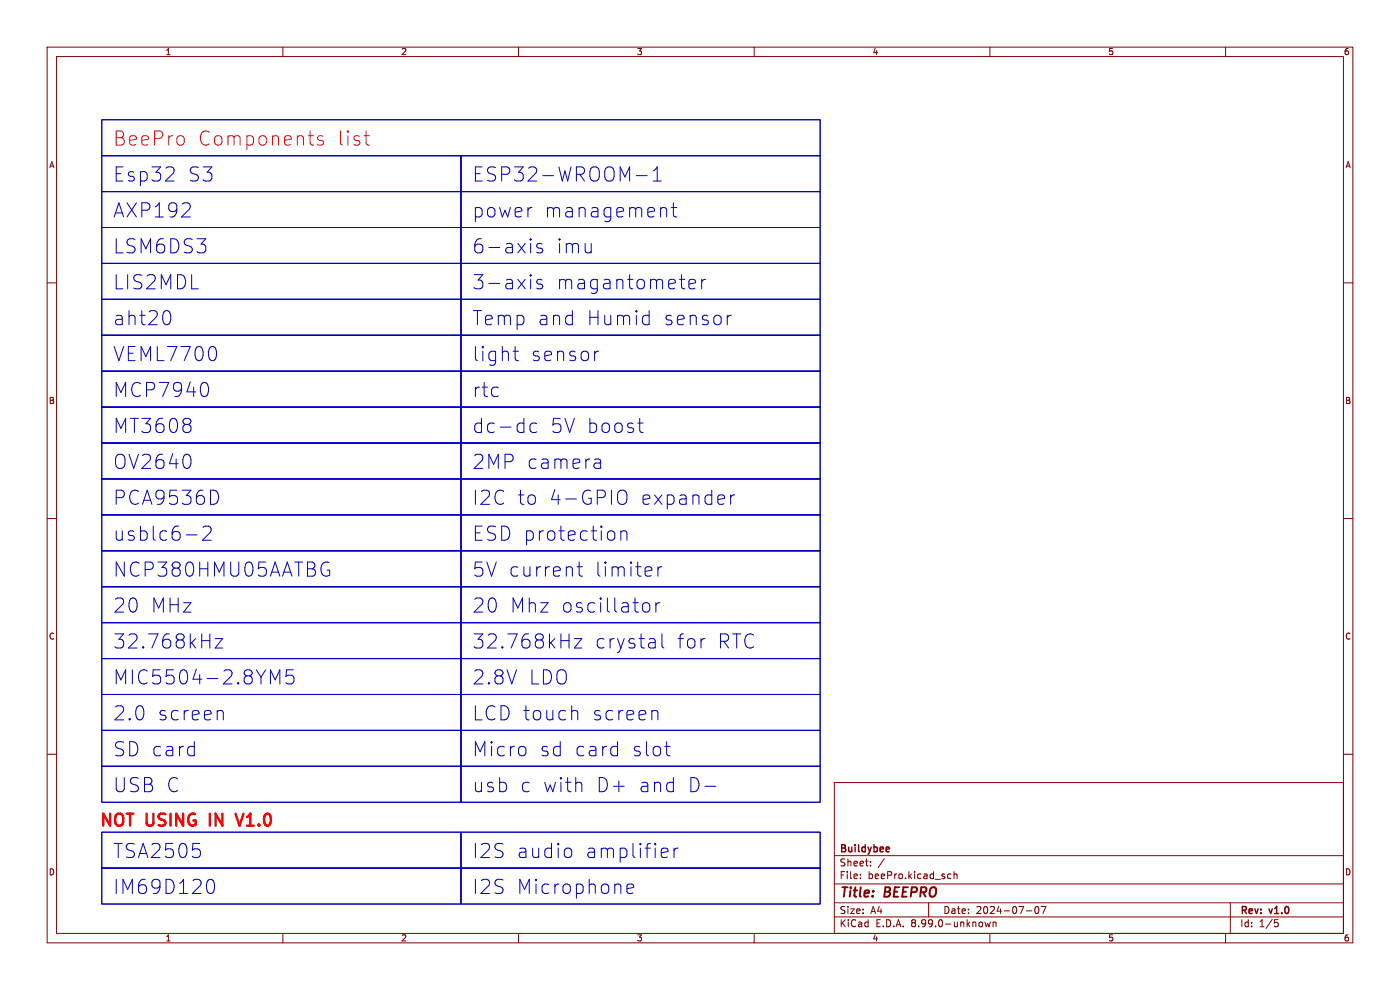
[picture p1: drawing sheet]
<svg xmlns="http://www.w3.org/2000/svg" width="297mm" height="210mm" viewBox="0 0 297 210" stroke-linecap="round" stroke-linejoin="round" font-family="sans-serif">
<g fill="none" stroke="#840000" stroke-width=".21">
<path d="M10 10h277v190h-277zM12 12h273v186h-273zM60 10v2M110 10v2M160 10v2M210 10v2M260 10v2M10 60h2M285 60h2M10 110h2M285 110h2M10 160h2"/>
<path d="M285 160h2M177 166h108v32h-108zM60 198v2M110 198v2M160 198v2M177 194.5h108M177 191.5h108M177 187.5h108M177 181.5h108M182.5 186.3v.1M182.5 185.5v.1M184.7 183.6v.1"/>
<path d="M184.7 182.8v.1M187.6 182.1l-1.3 2M197 191.5v3M201.2 186.3h.5M201.2 185.5h.5M202.4 185.5l.2-.1 .4 .1v.9M202.4 184.9v1.5M209 195.6l.2 1 .3-.7 .3 .7 .3-1M210 198v2M210.7 195.6v1M210.7 195.7l.2-.1 .3 .1 .1 .9M217.7 193.2h1.2"/>
<path d="M219.7 192.4l.2-.1a.8 .8 0 0 1 .5 .7 .8 .8 0 0 1-.5 .8l-.4-.6zM220.9 192.3h1l-.7 1.5M260 198v2M261 191.5v6.5M270.4 195.1h.7M270.5 195.7h.4l.3 .3-.2 .5-.5 .1"/>
</g>
<path d="M188.6 179.8l.1 .2-.7 .2" fill="none" stroke="#840000" stroke-width=".3"/>
<g fill="none" stroke="#0000c2" stroke-width=".21">
<path d="M21.6 33h76.2v7.6h-76.2zM21.6 25.4h152.4v7.6h-152.4zM97.8 33h76.2v7.6h-76.2zM135 37.3h2.3M138.6 38.4h1.7M138.6 36.3l.8-.9v3M21.6 40.6h76.2v7.7h-76.2zM21.6 48.3h76.2v7.6h-76.2zM21.6 55.9h76.2v7.6h-76.2zM97.8 40.6h76.2v7.7h-76.2zM97.8 55.9h76.2v7.6h-76.2zM97.8 48.3h76.2v7.6h-76.2z"/>
<path d="M112.6 50.6v.3M112.6 51.6v2M112.6 58.3v.3M112.6 59.3v2M112.6 58.3l-.2 .1 .2 .2M112.6 58.3l.1 .1-.1 .2M112.6 50.6l-.2 .2 .2 .1M112.6 50.6l.1 .2-.1 .1M115 59.4l-.7-.1-.4 .4 .1 .4 1 .3 .1 .3-.1 .4-.3 .2-.8-.2M115 51.8l-.7-.2-.4 .5 .1 .4 1 .3 .1 .3-.1 .4-.3 .1-.8-.1M140.6 44h.4l.4 .5v1.5M142.4 44h1.2"/>
<path d="M142.9 43v2.6l.1 .3 .6 .1M146.1 59.7l.5-.4h.5l.5 .4v.3l-1.5 .3M148.9 59.3v2M149.7 59.3a.77 .77 0 0 0-.8 .5M21.6 71.1h76.2v7.6h-76.2zM21.6 78.7h76.2v7.7h-76.2zM21.6 63.5h76.2v7.6h-76.2zM35.5 65.9a1.88 1.88 0 0 1 0 3M45.8 74.1l.1 .5-.1 1.3M97.8 71.1h76.2v7.6h-76.2zM97.8 63.5h76.2v7.6h-76.2zM97.8 78.7h76.2v7.7h-76.2z"/>
<path d="M108.9 74.5h1.1M109.3 73.5v2.6l.1 .3 .6 .1M127 74.5h-.3l-.4 .3M136.9 66.9l.8 .1M137.7 65.9v3M137.7 68.7l-.8 .2M146.1 60.8l.5 .5 .8-.2M154.3 66.9v2M155.1 66.9a.77 .77 0 0 0-.8 .6M21.6 94h76.2v7.6h-76.2zM21.6 86.4h76.2v7.6h-76.2zM40.4 96.9l.1 .6-.1 1.3"/>
<path d="M40.4 89l.1 .3-.1 .4M40.4 90.3l.1 .3-.1 .9M43.5 81.1a1.88 1.88 0 0 1 0 3M97.8 94h76.2v7.6h-76.2zM97.8 86.4h76.2v7.6h-76.2zM113.9 89.9l-.9-.2-.6 .6v.9l.3 .4 .3 .1 .9-.1M126.4 97.4h.6l.4 .4v1.6M127.4 99.2l-1 .2M127.4 98.1l-1 .1M135.3 89.7h1.1M135.7 88.7v2.6l.2 .3 .5 .1M21.6 101.6h76.2v7.6h-76.2z"/>
<path d="M21.6 116.8h76.2v7.7h-76.2zM21.6 109.2h76.2v7.6h-76.2zM39.5 113.5h2.3M43.1 111.9l.4-.3h.7a.81 .81 0 0 1 .5 1.3l-1.8 1.7h1.9M45.8 104.1a1.87 1.87 0 0 1 0 2.7M69.1 119.2l.7 .2M97.8 101.6h76.2v7.6h-76.2zM97.8 109.2h76.2v7.6h-76.2zM97.8 116.8h76.2v7.7h-76.2zM122.9 119.2v2.6l.1 .3 .6 .1M130.3 112.9l.1 .3v.8l-.1 .3M131.4 104.1a1 1 0 0 1 1.1 0 1 1 0 0 1 .5 .9v1a1 1 0 0 1-.5 .9 1 1 0 0 1-1.1-.1"/>
<path d="M131.7 112.9a.75 .75 0 0 1 1.3 .1v1.6M131.7 112.6v2M155 105v2M155.9 105a.77 .77 0 0 0-.9 .6M21.6 139.7h76.2v7.6h-76.2zM21.6 124.5h76.2v7.6h-76.2zM21.6 132.1h76.2v7.6h-76.2zM45.7 135.5h1.5l-1.5 2h1.5M69.4 120.9h.5v1l-.8 .3M97.8 124.5h76.2v7.6h-76.2zM97.8 139.7h76.2v7.6h-76.2zM97.8 132.1h76.2v7.6h-76.2z"/>
<path d="M121.9 135.5h1.5l-1.5 2h1.5M122.4 120.2h1.2M136.4 128.1a.81 .81 0 0 1 .8-.3 .81 .81 0 0 1 .7 .6v.9a.81 .81 0 0 1-.7 .6 .81 .81 0 0 1-.8-.3M139.1 127.8v2M139.6 120.2v2M140 127.8a.77 .77 0 0 0-.9 .6M140.4 120.2a.77 .77 0 0 0-.8 .6M140.4 134.5v2.5l.5 .5M149.3 135.5h.3M21.6 154.9h76.2v7.7h-76.2zM21.6 147.3h76.2v7.6h-76.2zM40.9 158.3l.3 .2"/>
<path d="M41.2 157.3v3M46.5 150.7h.4l.5 .4v1.6M57.4 142.1l1 2.1 1-2.1v3M62.2 142.1h-1.4l-.1 1.4 .4-.3 1 .2 .3 .4-.2 1-.4 .3h-.7l-.4-.3M97.8 147.3h76.2v7.6h-76.2zM97.8 154.9h76.2v7.7h-76.2zM111.4 158.6l.2 .3v.9l-.2 .2M121.7 150.7h.4l.5 .4v1.6M130.7 158.3l.3 .2M131 157.3v3M138.7 150.7h.4l.5 .4v1.6M141 158.3h1.1"/>
<path d="M141.4 157.3v2.6l.2 .3 .5 .1M21.6 162.6h76.2v7.6h-76.2zM21.6 176.5h76.2v7.7h-76.2zM41.2 160.2l-.3 .1M97.8 176.5h76.2v7.7h-76.2zM97.8 162.6h76.2v7.6h-76.2zM120.7 179.9l.6 .6v.8l-.6 .6M123.3 166.1l.1 .3v1.5M131 160.2l-.3 .1M140.7 179.9l.9 .2 .1 .5-1.4 .3M143 179.9v2M143.9 179.9a.77 .77 0 0 0-.9 .6"/>
<path d="M149.6 166.8h2.3M21.6 184.2h76.2v7.6h-76.2zM44.2 186.7a.71 .71 0 0 1 1.2 .4 1.76 1.76 0 0 1-.6 2.4l-.6-.1M97.8 184.2h76.2v7.6h-76.2zM133 188.5l1.4-.3-.1-.5-.9-.2-.4 .5v1.1l.1 .3 .3 .1 .9-.1M141.6 181.8l-.9 .1"/>
</g>
<path d="M68.5 28.9l-.7-.1-.4 .4 .1 .4 1 .3 .2 .3-.2 .4-.3 .2-.8-.2M77.2 28.8h1.2M77.7 27.8v2.6l.1 .2 .6 .2" fill="none" stroke="#ff121f" stroke-width=".21"/>
<path d="M50 172.6l.8 2.5 .9-2.5" fill="none" stroke="#f00" stroke-width=".51"/>
<g font-size="4.2" fill="#ff121f">
<text x="23.8" y="31.1">BeePro</text>
<text x="41.7" y="31.1">Components</text>
<text x="71.1" y="31.1">list</text>
</g>
<g font-size="4.2" fill="#0000c2">
<text x="23.8" y="38.7">Esp32</text>
<text x="39.6" y="38.7">S3</text>
<text x="100" y="38.7">ESP32-WROOM-1</text>
<text x="23.8" y="46.3">AXP192</text>
<text x="100" y="46.3">power</text>
<text x="115.2" y="46.3">management</text>
<text x="23.8" y="54">LSM6DS3</text>
<text x="100" y="54">6-axis</text>
<text x="117.8" y="54">imu</text>
<text x="23.8" y="61.6">LIS2MDL</text>
<text x="100" y="61.6">3-axis</text>
<text x="117.8" y="61.6">magantometer</text>
<text x="23.8" y="69.2">aht20</text>
<text x="100" y="69.2">Temp</text>
<text x="113.8" y="69.2">and</text>
<text x="124" y="69.2">Humid</text>
<text x="140.2" y="69.2">sensor</text>
<text x="23.8" y="76.8">VEML7700</text>
<text x="100" y="76.8">light</text>
<text x="112.3" y="76.8">sensor</text>
<text x="23.8" y="84.4">MCP7940</text>
<text x="100" y="84.4">rtc</text>
<text x="23.8" y="92.1">MT3608</text>
<text x="100" y="92.1">dc-dc</text>
<text x="116.5" y="92.1">5V boost</text>
<text x="23.8" y="99.7">OV2640</text>
<text x="100" y="99.7">2MP camera</text>
<text x="23.8" y="107.3">PCA9536D</text>
<text x="100" y="107.3">I2C</text>
<text x="109.5" y="107.3">to</text>
<text x="116" y="107.3">4-GPIO</text>
<text x="135.3" y="107.3">expander</text>
<text x="23.8" y="114.9">usblc6-2</text>
<text x="100" y="114.9">ESD protection</text>
<text x="23.8" y="122.5">NCP380HMU05AATBG</text>
<text x="100" y="122.5">5V current</text>
<text x="125.8" y="122.5">limiter</text>
<text x="23.8" y="130.2">20</text>
<text x="31.7" y="130.2">MHz</text>
<text x="100" y="130.2">20</text>
<text x="107.9" y="130.2">Mhz oscillator</text>
<text x="23.8" y="137.8">32.768kHz</text>
<text x="100" y="137.8">32.768kHz</text>
<text x="125.9" y="137.8">crystal</text>
<text x="143.2" y="137.8">for</text>
<text x="151.6" y="137.8">RTC</text>
<text x="23.8" y="145.4">MIC5504-2.8YM5</text>
<text x="100" y="145.4">2.8V</text>
<text x="111.9" y="145.4">LDO</text>
<text x="23.8" y="153">2.0</text>
<text x="33.1" y="153">screen</text>
<text x="100" y="153">LCD touch</text>
<text x="125.2" y="153">screen</text>
<text x="23.8" y="160.6">SD card</text>
<text x="100" y="160.6">Micro</text>
<text x="114.2" y="160.6">sd card</text>
<text x="133.5" y="160.6">slot</text>
<text x="23.8" y="168.3">USB C</text>
<text x="100" y="168.3">usb</text>
<text x="110" y="168.3">c with</text>
<text x="125.9" y="168.3">D+</text>
<text x="134.8" y="168.3">and</text>
<text x="145" y="168.3">D-</text>
<text x="23.8" y="182.2">TSA2505</text>
<text x="100" y="182.2">I2S</text>
<text x="109.3" y="182.2">audio</text>
<text x="123.8" y="182.2">amplifier</text>
<text x="23.8" y="189.9">IM69D120</text>
<text x="100" y="189.9">I2S</text>
<text x="109.3" y="189.9">Microphone</text>
</g>
<g font-size="3.5" fill="#f00">
<text x="20.8" y="176">NOT</text>
<text x="31" y="176">USING</text>
<text x="45.4" y="176">IN</text>
<text x="52.3" y="176">V1.0</text>
</g>
<g font-size="2.8" fill="#840000">
<text x="178" y="190.9">Title:</text>
<text x="187.7" y="190.9">BEEPRO</text>
</g>
<g font-size="2.1" fill="#840000">
<text x="178" y="184">Sheet:</text>
<text x="178" y="181.2">Buildybee</text>
<text x="178" y="186.7">File:</text>
<text x="184.1" y="186.7">beePro.kicad_sch</text>
<text x="178" y="196.9">KiCad</text>
<text x="178" y="194.1">Size:</text>
<text x="184.7" y="194.1">A4</text>
<text x="185.7" y="196.9">E.D.A.</text>
<text x="193.3" y="196.9">8.99.0-unknown</text>
<text x="200" y="194.1">Date:</text>
<text x="207" y="194.1">2024-07-07</text>
<text x="263" y="194.3">Rev:</text>
<text x="263" y="196.9">Id:</text>
<text x="267.1" y="196.9">1/5</text>
<text x="269.4" y="194.3">v1.0</text>
</g>
<g font-size="1.8" fill="#840000">
<text x="35" y="11.9">1</text>
<text x="85" y="11.9">2</text>
<text x="135" y="11.9">3</text>
<text x="185" y="11.9">4</text>
<text x="235" y="11.9">5</text>
<text x="285" y="11.9">6</text>
<text x="10.3" y="35.9">A</text>
<text x="285.3" y="35.9">A</text>
<text x="10.3" y="85.9">B</text>
<text x="285.3" y="85.9">B</text>
<text x="10.3" y="135.9">C</text>
<text x="285.3" y="135.9">C</text>
<text x="10.3" y="185.9">D</text>
<text x="285.3" y="185.9">D</text>
<text x="35" y="199.9">1</text>
<text x="85" y="199.9">2</text>
<text x="135" y="199.9">3</text>
<text x="185" y="199.9">4</text>
<text x="235" y="199.9">5</text>
<text x="285" y="199.9">6</text>
</g>
</svg>
